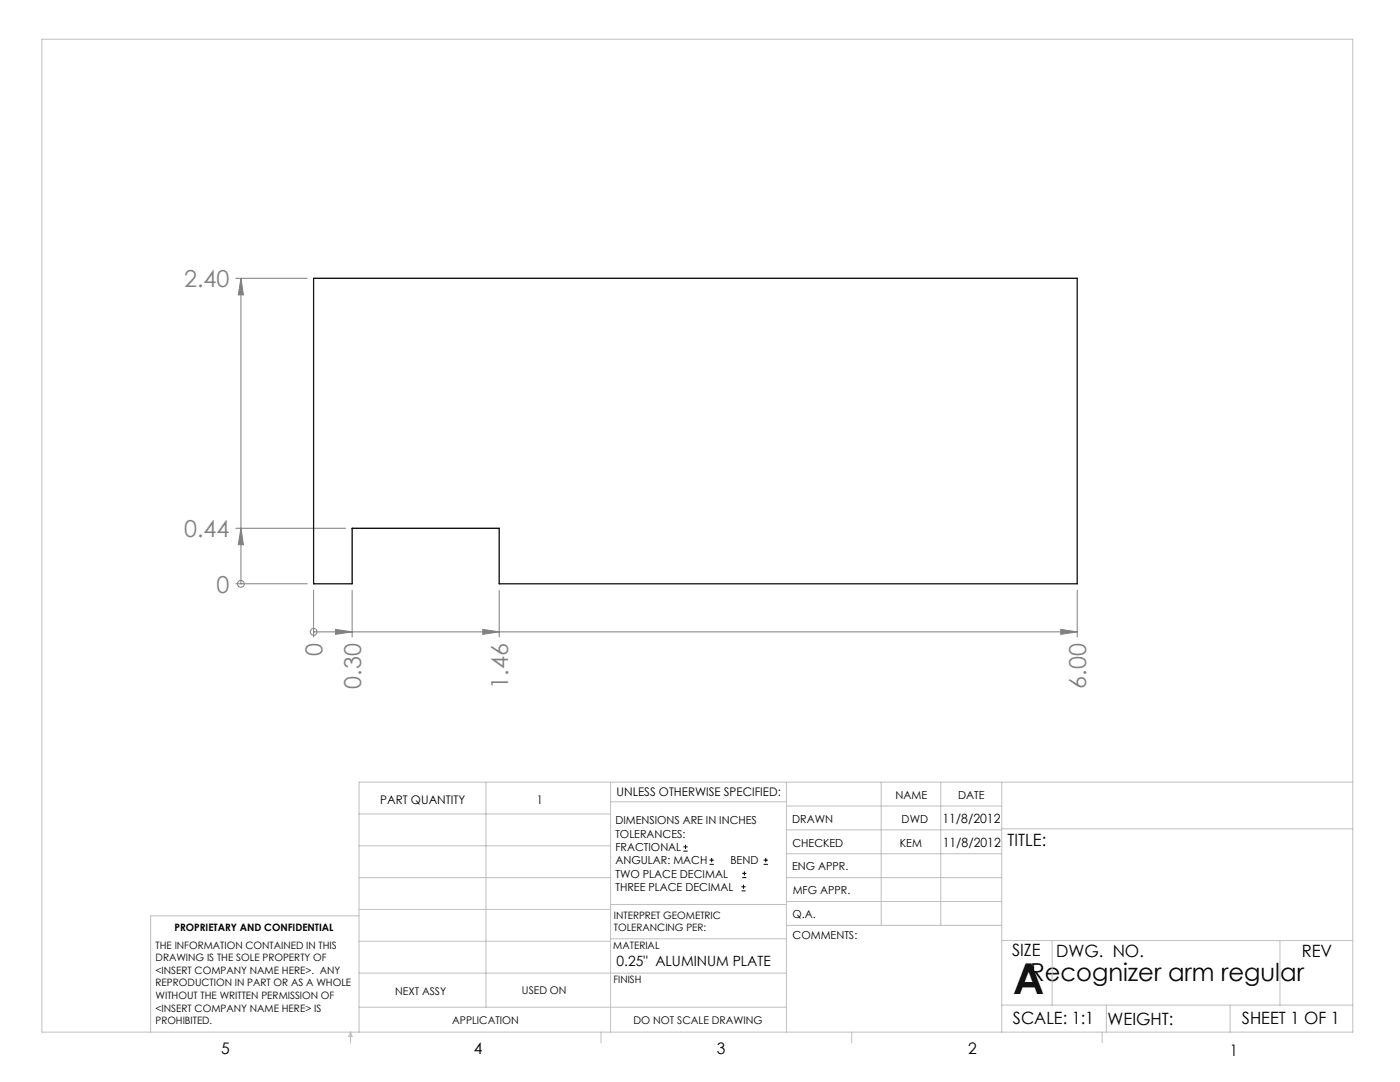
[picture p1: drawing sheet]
<svg xmlns="http://www.w3.org/2000/svg" width="279mm" height="216mm" viewBox="0 0 279 216" stroke-linecap="round" stroke-linejoin="round" font-family="sans-serif">
<g fill="none" stroke="#000" stroke-width=".2">
<path d="M136.4 169.8h.8M136.4 169h.8M136.8 168.6v.8M141.6 172.5h.9M141.6 171.6h.9M142 171.2v.8M148 177.8h.8M148 177h.8M148.1 175.1h.8M148.1 174.3h.8M148.4 176.5v.8M148.6 173.9v.8"/>
<path d="M152.4 172.5h.8M152.4 171.6h.8M152.8 171.2v.8"/>
</g>
<g fill="none" stroke="#808080" stroke-width=".2">
<path d="M47.1 55.5h14.2M48.1 55.5l.5 3.3h-1zM48.1 55.5v61M47.1 116.5h14.2M47.1 105.4h21.9M48.1 105.4l.5 3.3h-1zM48.1 116.5h.1M62.6 117.8v9.3M70.3 117.8v9.3M99.6 117.8v9.3M215 117.8v9.3M62.6 126.1h.1"/>
<path d="M62.6 126.1h152.4M67 125.6l3.3 .5-3.3 .5zM96.3 125.6l3.3 .5-3.3 .5zM211.7 125.6l3.3 .5-3.3 .5z"/>
<circle cx="48.1" cy="116.5" r=".68"/>
<circle cx="62.6" cy="126.1" r=".69"/>
</g>
<g fill="none" stroke="#c0c0c0" stroke-width=".2">
<path d="M8.4 7.8h261.6v198.2h-261.6zM97 156.1v44.9M121.8 156.1v49.9M121.8 160h35.2M157 156.1v49.9M175.9 156.1v28.5M187.7 156.1v28.5M199.9 156.1v49.9M270 156.1h-198.4v49.9M71.6 175.1h50.2M71.6 168.8h50.2M71.6 162.4h50.2"/>
<path d="M157 170.4h42.9M157 165.6h42.9M157 160.8h42.9M157 175.1h42.9M157 179.9h42.9M199.9 165.4h70.1M71.6 194.2h85.4M71.6 187.8h50.2M71.6 181.5h50.2M71.6 182.7h-41.5v23.3M121.8 187.3h35.2M121.8 180.5h35.2"/>
<path d="M157 184.6h42.9M199.9 187.7h70.1M210 187.7v12.9M255.4 187.7v12.9M70 206v2.1M70 206l.3 .8h-.7zM71.6 201h85.4M119.9 206v2.1M170 206v2.1M199.9 200.6h70.1M220 206v2.1M220.8 200.6v5.4"/>
<path d="M245.5 200.6v5.4"/>
</g>
<g fill="#808080">
<path d="M48.1 105.4l.5 3.3h-1zM48.1 55.5l.5 3.3h-1z"/>
<path d="M67 125.6l3.3 .5-3.3 .5zM96.3 125.6l3.3 .5-3.3 .5zM211.7 125.6l3.3 .5-3.3 .5z"/>
</g>
<path d="M62.6 55.5h152.4v61h-115.4v-11.1h-29.3v11.1h-7.7z" fill="none" stroke="#000" stroke-width=".25"/>
<text font-size="8.5" x="202.2" y="198.3">A</text>
<text font-size="4.9" x="205.6" y="195.7">Recognizer arm regular</text>
<g font-size="4.7" fill="#808080">
<text x="36.7" y="57.3">2.40</text>
<text x="36.7" y="107.1">0.44</text>
<text x="43.2" y="118.2">0</text>
<text x="64.4" y="131" transform="rotate(-90 64.4 131)">0</text>
<text x="72.1" y="137.4" transform="rotate(-90 72.1 137.4)">0.30</text>
<text x="101.4" y="137.4" transform="rotate(-90 101.4 137.4)">1.46</text>
<text x="216.8" y="137.4" transform="rotate(-90 216.8 137.4)">6.00</text>
</g>
<g font-size="3.4">
<text x="201.1" y="168.8">TITLE:</text>
<text x="202" y="190.8">SIZE</text>
<text x="210.8" y="190.9">DWG. NO.</text>
<text x="259.8" y="191">REV</text>
<text x="202.1" y="204.4">SCALE: 1:1</text>
<text x="221" y="204.5">WEIGHT:</text>
<text x="247.8" y="204.4">SHEET 1 OF 1</text>
</g>
<g font-size="3.2">
<text x="44.2" y="210.4">5</text>
<text x="94.6" y="210.3">4</text>
<text x="143.1" y="210.4">3</text>
<text x="193.2" y="210.3">2</text>
<text x="245.4" y="210.6">1</text>
</g>
<text font-size="2.8" x="123.1" y="192.7">0.25&quot; ALUMINUM PLATE</text>
<g font-size="2.5">
<text x="188.1" y="164.2">11/8/2012</text>
<text x="188.1" y="169">11/8/2012</text>
</g>
<g font-size="2.4">
<text x="75.9" y="160.4">PART QUANTITY</text>
<text x="107.1" y="160.4">1</text>
<text x="123.1" y="158.9">UNLESS OTHERWISE SPECIFIED:</text>
</g>
<g font-size="2.2">
<text x="178.7" y="159.4">NAME</text>
<text x="191.2" y="159.4">DATE</text>
<text x="122.8" y="164.5">DIMENSIONS ARE IN INCHES</text>
<text x="122.8" y="167.1">TOLERANCES:</text>
<text x="158.1" y="164.2">DRAWN</text>
<text x="179.9" y="164.2">DWD</text>
<text x="122.8" y="169.8">FRACTIONAL</text>
<text x="122.8" y="172.5">ANGULAR: MACH</text>
<text x="145.8" y="172.5">BEND</text>
<text x="158.1" y="173.7">ENG APPR.</text>
<text x="158.2" y="169.1">CHECKED</text>
<text x="179.6" y="169">KEM</text>
<text x="122.8" y="175.1">TWO PLACE DECIMAL</text>
<text x="122.8" y="177.8">THREE PLACE DECIMAL</text>
<text x="158.2" y="178.4">MFG APPR.</text>
<text x="158.2" y="183.2">Q.A.</text>
<text x="158.2" y="187.4">COMMENTS:</text>
</g>
<g font-size="2.1">
<text x="78.8" y="198.5">NEXT ASSY</text>
<text x="104.2" y="198.4">USED ON</text>
<text x="90.2" y="204.3">APPLICATION</text>
<text x="126.4" y="204.3">DO NOT SCALE DRAWING</text>
</g>
<g font-size="2">
<text x="34.8" y="185.7">PROPRIETARY AND CONFIDENTIAL</text>
<text x="122.5" y="183.3">INTERPRET GEOMETRIC</text>
<text x="122.5" y="185.9">TOLERANCING PER:</text>
<text x="31.1" y="189.3">THE INFORMATION CONTAINED IN THIS</text>
<text x="31.1" y="191.8">DRAWING IS THE SOLE PROPERTY OF</text>
<text x="122.4" y="189.4">MATERIAL</text>
<text x="31.1" y="194.3">&lt;INSERT COMPANY NAME HERE&gt;. ANY</text>
<text x="31.1" y="196.8">REPRODUCTION IN PART OR AS A WHOLE</text>
<text x="122.4" y="196.2">FINISH</text>
<text x="31.1" y="199.4">WITHOUT THE WRITTEN PERMISSION OF</text>
<text x="31.1" y="201.9">&lt;INSERT COMPANY NAME HERE&gt; IS</text>
<text x="31.1" y="204.4">PROHIBITED.</text>
</g>
</svg>
